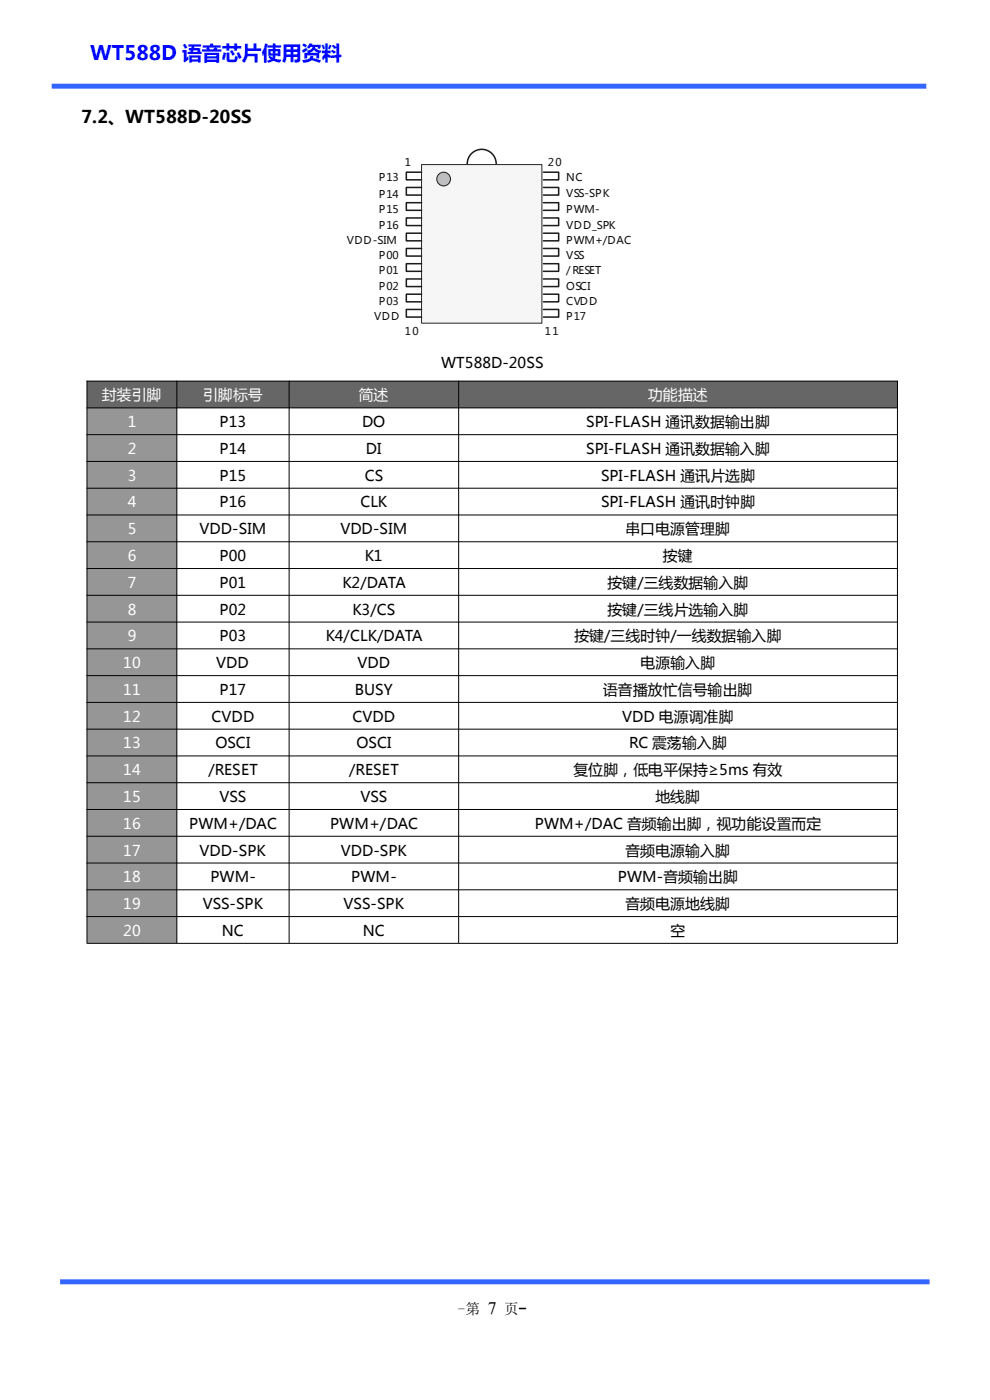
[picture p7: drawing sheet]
<svg xmlns="http://www.w3.org/2000/svg" width="210mm" height="297mm" viewBox="0 0 210 297" stroke-linecap="round" stroke-linejoin="round" font-family="sans-serif">
<g fill="#36f">
<path d="M11 17.7l185.5 .1v1h-185.5z"/>
<path d="M12.8 271.4h184.4v1.1h-184.4z"/>
</g>
<path d="M89.4 34.9h25.6v33.7h-25.6z" fill-rule="evenodd" fill="#f6f6f6" stroke="#262626" stroke-width=".21"/>
<g fill="none" stroke="#1c1c1c" stroke-width=".32">
<path d="M89.4 36.5h-3.2v1.6h3.2M89.4 39.8h-3.2v1.6h3.2M105.3 34.8a3.1 3.1 0 0 0-3.1-3.1 3.1 3.1 0 0 0-3.1 3.1M115.3 39.8h3.2v1.6h-3.2M115.3 36.5h3.2v1.6h-3.2M89.4 43h-3.2v1.6h3.2M89.4 46.2h-3.2v1.7h3.2M89.4 49.5h-3.2v1.6h3.2M89.4 52.7h-3.2v1.6h3.2M89.4 55.9h-3.2v1.7h3.2M89.4 59.2h-3.2v1.6h3.2M115.3 59.2h3.2v1.6h-3.2"/>
<path d="M115.3 55.9h3.2v1.7h-3.2M115.3 52.7h3.2v1.6h-3.2M115.3 49.5h3.2v1.6h-3.2M115.3 46.2h3.2v1.7h-3.2M115.3 43h3.2v1.6h-3.2"/>
</g>
<circle cx="94.1" cy="38" r="1.46" fill="#c0c0c0" stroke="#1c1c1c" stroke-width=".21"/>
<path d="M89.4 62.4h-3.2v1.6h3.2M89.4 65.6h-3.2v1.7h3.2M115.3 62.4h3.2v1.6h-3.2M115.3 65.6h3.2v1.7h-3.2" fill="none" stroke="#1c1c1c" stroke-width=".32"/>
<g fill="#666">
<path d="M18.5 80.9h19v5.6h-19z" fill-rule="evenodd"/>
<path d="M37.5 80.9h23.8v5.6h-23.8z" fill-rule="evenodd"/>
<path d="M61.3 80.9h36v5.6h-36z" fill-rule="evenodd"/>
<path d="M97.3 80.9h93.1v5.6h-93.1z" fill-rule="evenodd"/>
</g>
<g fill="#969696">
<path d="M18.5 86.5h19v5.7h-19z" fill-rule="evenodd"/>
<path d="M18.5 92.2h19v5.7h-19z" fill-rule="evenodd"/>
<path d="M18.5 97.9h19v5.6h-19z" fill-rule="evenodd"/>
<path d="M18.5 103.6h19v5.6h-19z" fill-rule="evenodd"/>
<path d="M18.5 109.3h19v5.6h-19z" fill-rule="evenodd"/>
<path d="M18.5 114.9h19v5.7h-19z" fill-rule="evenodd"/>
<path d="M18.5 120.6h19v5.7h-19z" fill-rule="evenodd"/>
<path d="M18.5 126.3h19v5.6h-19z" fill-rule="evenodd"/>
<path d="M18.5 132h19v5.6h-19z" fill-rule="evenodd"/>
<path d="M18.5 137.7h19v5.6h-19z" fill-rule="evenodd"/>
<path d="M18.5 143.3h19v5.7h-19z" fill-rule="evenodd"/>
<path d="M18.5 149h19v5.7h-19z" fill-rule="evenodd"/>
<path d="M18.5 154.7h19v5.6h-19z" fill-rule="evenodd"/>
<path d="M18.5 160.4h19v5.6h-19z" fill-rule="evenodd"/>
<path d="M18.5 166.1h19v5.6h-19z" fill-rule="evenodd"/>
<path d="M18.5 171.7h19v5.7h-19z" fill-rule="evenodd"/>
<path d="M18.5 177.4h19v5.7h-19z" fill-rule="evenodd"/>
<path d="M18.5 183.1h19v5.6h-19z" fill-rule="evenodd"/>
<path d="M18.5 188.8h19v5.6h-19z" fill-rule="evenodd"/>
<path d="M18.5 194.5h19v5.6h-19z" fill-rule="evenodd"/>
</g>
<g fill="none" stroke="#000" stroke-width=".21">
<path d="M18.4 80.9h172.1M18.4 86.5h172.1M18.4 92.2h172.1M18.4 97.9h172.1M18.5 80.8v119.2M37.5 80.8v119.2M61.3 80.8v119.2M97.3 80.8v119.2M190.4 80.8v119.2M18.4 103.6h172.1M18.4 109.3h172.1M18.4 114.9h172.1"/>
<path d="M18.4 120.6h172.1M18.4 126.3h172.1M18.4 132h172.1M18.4 137.7h172.1M18.4 143.3h172.1M18.4 149h172.1M18.4 154.7h172.1M18.4 160.4h172.1M18.4 166h172.1M18.4 171.7h172.1M18.4 177.4h172.1M18.4 183.1h172.1"/>
<path d="M18.4 188.8h172.1M18.4 194.4h172.1M18.4 200.1h172.1"/>
</g>
<text font-size="4.2" fill="#00f" x="19.1" y="12.8">WT588D 语音芯片使用资料</text>
<g font-size="3.7">
<text x="17.3" y="26">7.2、WT588D-20SS</text>
<text x="103.5" y="278.7">7</text>
</g>
<g font-size="3.1">
<text x="93.6" y="78.1">WT588D-20SS</text>
<text x="46.6" y="90.6">P13</text>
<text x="76.8" y="90.6">DO</text>
<text x="124.4" y="90.6">SPI-FLASH 通讯数据输出脚</text>
<text x="46.6" y="96.3">P14</text>
<text x="46.6" y="102">P15</text>
<text x="77.4" y="102">CS</text>
<text x="77.6" y="96.3">DI</text>
<text x="124.4" y="96.3">SPI-FLASH 通讯数据输入脚</text>
<text x="127.5" y="102">SPI-FLASH 通讯片选脚</text>
<text x="46.6" y="107.6">P16</text>
<text x="76.5" y="107.6">CLK</text>
<text x="127.5" y="107.6">SPI-FLASH 通讯时钟脚</text>
<text x="42.3" y="113.4">VDD-SIM</text>
<text x="72.2" y="113.4">VDD-SIM</text>
<text x="132.7" y="113.4">串口电源管理脚</text>
<text x="46.6" y="119.1">P00</text>
<text x="77.4" y="119.1">K1</text>
<text x="140.6" y="119.1">按键</text>
<text x="46.6" y="124.7">P01</text>
<text x="72.6" y="124.7">K2/DATA</text>
<text x="128.9" y="124.7">按键/三线数据输入脚</text>
<text x="46.6" y="130.4">P02</text>
<text x="74.8" y="130.4">K3/CS</text>
<text x="128.9" y="130.4">按键/三线片选输入脚</text>
<text x="46.6" y="136.1">P03</text>
<text x="69.1" y="136.1">K4/CLK/DATA</text>
<text x="121.8" y="136.1">按键/三线时钟/一线数据输入脚</text>
<text x="45.9" y="141.7">VDD</text>
<text x="75.9" y="141.7">VDD</text>
<text x="135.9" y="141.7">电源输入脚</text>
<text x="46.6" y="147.4">P17</text>
<text x="75.3" y="147.4">BUSY</text>
<text x="127.9" y="147.4">语音播放忙信号输出脚</text>
<text x="44.9" y="153.1">CVDD</text>
<text x="74.8" y="153.1">CVDD</text>
<text x="132" y="153.1">VDD 电源调准脚</text>
<text x="45.7" y="158.8">OSCI</text>
<text x="75.6" y="158.8">OSCI</text>
<text x="133.4" y="158.8">RC 震荡输入脚</text>
<text x="44.2" y="164.4">/RESET</text>
<text x="74.1" y="164.4">/RESET</text>
<text x="121.7" y="164.4">复位脚，低电平保持≥5ms 有效</text>
<text x="46.6" y="170.1">VSS</text>
<text x="76.5" y="170.1">VSS</text>
<text x="139" y="170.1">地线脚</text>
<text x="40.1" y="175.8">PWM+/DAC</text>
<text x="70" y="175.8">PWM+/DAC</text>
<text x="113.5" y="175.8">PWM+/DAC 音频输出脚，视功能设置而定</text>
<text x="42.3" y="181.5">VDD-SPK</text>
<text x="72.3" y="181.5">VDD-SPK</text>
<text x="132.7" y="181.5">音频电源输入脚</text>
<text x="44.6" y="187.2">PWM-</text>
<text x="74.5" y="187.2">PWM-</text>
<text x="131.1" y="187.2">PWM-音频输出脚</text>
<text x="43" y="192.9">VSS-SPK</text>
<text x="72.9" y="192.9">VSS-SPK</text>
<text x="132.7" y="192.9">音频电源地线脚</text>
<text x="47.1" y="198.6">NC</text>
<text x="77" y="198.6">NC</text>
<text x="142.2" y="198.6">空</text>
<text x="97.1" y="278.7">-第</text>
<text x="106.9" y="278.7">页-</text>
</g>
<g font-size="3.1" fill="#fff">
<text x="21.6" y="84.9">封装引脚</text>
<text x="43.1" y="84.9">引脚标号</text>
<text x="76.1" y="84.9">简述</text>
<text x="137.5" y="84.9">功能描述</text>
<text x="27.1" y="90.6">1</text>
<text x="27.1" y="96.3">2</text>
<text x="27.1" y="102">3</text>
<text x="27.1" y="107.6">4</text>
<text x="27.1" y="113.4">5</text>
<text x="27.1" y="119.1">6</text>
<text x="27.1" y="124.7">7</text>
<text x="27.1" y="130.4">8</text>
<text x="27.1" y="136.1">9</text>
<text x="26.2" y="141.7">10</text>
<text x="26.2" y="147.4">11</text>
<text x="26.2" y="153.1">12</text>
<text x="26.2" y="158.8">13</text>
<text x="26.2" y="164.4">14</text>
<text x="26.2" y="170.1">15</text>
<text x="26.2" y="175.8">16</text>
<text x="26.2" y="181.5">17</text>
<text x="26.2" y="187.2">18</text>
<text x="26.2" y="192.9">19</text>
<text x="26.2" y="198.6">20</text>
</g>
<g font-size="2.3" fill="#0e0e0e">
<text x="85.9" y="35.2">1</text>
<text x="116.2" y="35.2">20</text>
<text x="80.4" y="38.5">P13</text>
<text x="120.1" y="41.7">VSS-SPK</text>
<text x="120.1" y="38.5">NC</text>
<text x="80.4" y="42">P14</text>
<text x="80.4" y="45.3">P15</text>
<text x="120.1" y="45.3">PWM-</text>
<text x="73.6" y="51.7">VDD-SIM</text>
<text x="80.4" y="48.5">P16</text>
<text x="120.1" y="51.7">PWM+/DAC</text>
<text x="120.1" y="48.5">VDD_SPK</text>
<text x="80.4" y="55">P00</text>
<text x="80.4" y="58.2">P01</text>
<text x="120.1" y="58.2">/RESET</text>
<text x="120.1" y="55">VSS</text>
<text x="80.4" y="61.4">P02</text>
<text x="80.4" y="64.7">P03</text>
<text x="120.1" y="61.4">OSCI</text>
<text x="120.1" y="64.7">CVDD</text>
<text x="79.4" y="67.9">VDD</text>
<text x="85.9" y="71.1">10</text>
<text x="115.6" y="71.1">11</text>
<text x="120.1" y="67.9">P17</text>
</g>
</svg>
